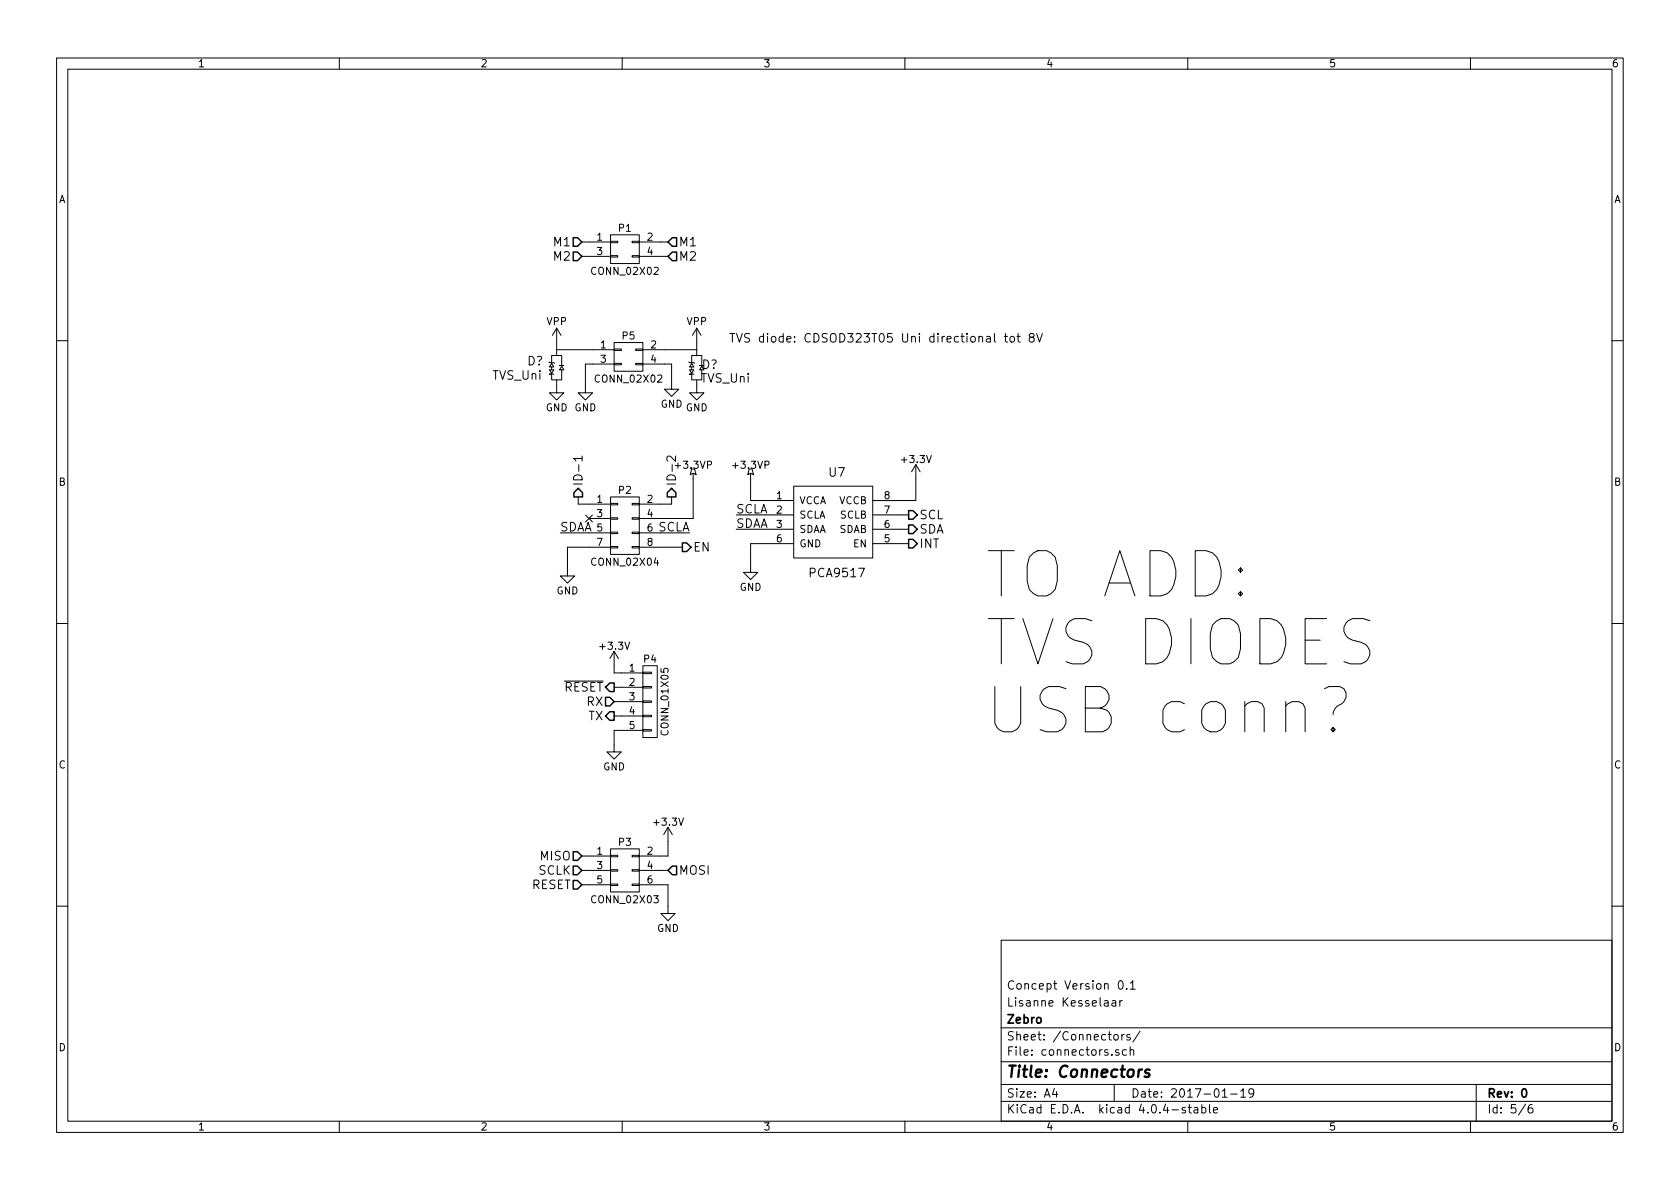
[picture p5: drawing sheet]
<svg xmlns="http://www.w3.org/2000/svg" width="297mm" height="210mm" viewBox="0 0 297 210" stroke-linecap="round" stroke-linejoin="round" font-family="sans-serif">
<g fill="none" stroke="#000" stroke-width=".18">
<path d="M10 10.3h277v189.9h-277zM12 12.2h273v186.1h-273zM60 10.3v1.9M110 10.3v1.9M160 10.3v1.9M210 10.3v1.9M260 10.3v1.9M98.4 58v4.9M98.4 58l-.7 1.3M98.4 58l.8 1.3M102.9 42.8h5M102.9 45.3h5"/>
<path d="M107.9 45.2h1.3v.3h-1.3zM107.9 42.7h1.3v.2h-1.3zM107.9 41.5h5.1v5.1h-5.1zM111.8 45.2h1.2v.3h-1.2zM111.8 42.7h1.2v.2h-1.2zM113 42.8h5.1M113 45.3h5.1M123.2 58v4.9M123.2 58l-.8 1.3M123.2 58l.8 1.3M175.8 59v1.3l.2 .2M177.6 59.5h.6"/>
<path d="M177.8 59v1.3l.4 .2M178.7 59.6l.4-.1 .3 .3v.4l-.3 .3-.4-.1-.1-.2v-.4zM179.8 59.5h.6M180 59v1.3l.4 .2M182.3 59.6l-.3-.3v-.2a.48 .48 0 0 1 .8 0l.1 .2-.2 .3-.7 .2v.5a.48 .48 0 0 0 .9-.1v-.3l-.4-.3M183.3 59l.5 1.5 .5-1.5M10 60.2h2M97 64l.2 .1h.7l.1 .2M97.2 65.4h.7l-.4 .6zM97.3 66.2h-.1h.7M97.5 64.1v-1.2h1.8v1.7M97.5 64.3l.4 .6h-.7z"/>
<path d="M97.5 64.9v.5M98.4 67.2v2.3h1.3l-1.3 1.2-1.2-1.2h1.2M98.4 61.8h10.2M99.1 64.6h-.2h.8M99.3 65.4v1.8h-1.8v-1M99.3 64.8l.4 .6h-.8zM108.6 64.3h1.3v.2h-1.3zM108.6 61.7h1.3v.3h-1.3zM108.6 60.6h5.1v5.1h-5.1zM108.6 64.4h-5.1v5.1h1.3l-1.3 1.2-1.3-1.2h1.3M112.4 64.3h1.3v.2h-1.3zM112.4 61.7h1.3v.3h-1.3z"/>
<path d="M113.7 64.4h5v4.4h1.3l-1.3 1.3-1.2-1.3h1.2M113.7 61.8h9.5M121.8 64l.1 .1h.8l.1 .2M121.9 65.4h.8l-.4 .6zM122 66.2h-.1h.8M122.3 64.1v-1.2h1.8v1.7M122.3 64.3l.4 .6h-.8zM122.3 64.9v.5M123.2 68.2v1.3h1.3l-1.3 1.2-1.3-1.2h1.3M124.1 65.4v1.8h-1.8v-1M285 60.2h2M99.1 94.2h8.8"/>
<path d="M102.2 87.9v1.2h5.7M102.9 81.1h-1.5l.4 .4M102.9 80.6v.9M103.5 91.1l1.2 1.2M104.1 91.7h3.8M104.7 91.1l-1.2 1.2M107.9 96.6h1.3v.3h-1.3zM107.9 94.1h1.3v.3h-1.3zM107.9 91.6h1.3v.2h-1.3zM107.9 89h1.3v.3h-1.3zM107.9 87.9h5.1v10.1h-5.1zM107.9 96.8h-7.6v5h1.3l-1.3 1.3-1.2-1.3h1.2"/>
<path d="M111.8 96.6h1.2v.3h-1.2zM111.8 94.1h1.2v.3h-1.2zM111.8 91.6h1.2v.2h-1.2zM111.8 89h1.2v.3h-1.2zM113 94.2h8.9M113 96.8h7.6M118.7 87.9v1.2h-5.7M119.4 80.6v1l-.8-.9-.3-.1-.2 .1-.2 .2v.4l.2 .2M122.3 82.9h.5l.3 1-.5-.2-.6 .2zM122.6 83.7v8h-9.6M130.2 91.1h10.1M130.2 93.6h10.1"/>
<path d="M132.5 82.9h.5l.2 1-.5-.2-.5 .2zM132.7 83.7v4.8M135.3 88.5h5M140.3 86h14v12.7h-14zM140.3 96.1h-7.6v5.1h1.3l-1.3 1.3-1.3-1.3h1.3M154.3 98.7h.1M154.3 91.1h6.4M154.3 93.6h6.4M154.3 96.1h6.4M161.9 82.2v6.3h-7.6M161.9 82.2l-.7 1.2M161.9 82.2l.8 1.2"/>
<path d="M10 110.3h2M108.6 115.2v3.8h5.1M108.6 115.2l-.8 1.3M108.6 115.2l.7 1.3M113.7 118.9h1.5v.2h-1.5zM113.7 117.7h2.5v12.7h-2.5zM285 110.3h2M99.8 120.4h6.9M108.6 124.1h5.1M108.6 126.6h5.1M108.6 121.5h5.1M113.7 129h1.5v.3h-1.5z"/>
<path d="M113.7 126.5h1.5v.2h-1.5zM113.7 123.9h1.5v.3h-1.5zM113.7 121.4h1.5v.3h-1.5zM113.7 129.2h-5.1v3.8h1.3l-1.3 1.2-1.3-1.2h1.3M234.2 121.8l.7-.4h2a1.67 1.67 0 0 1 1.2 1.4 1.67 1.67 0 0 1-.9 1.7 1.99 1.99 0 0 0-1.5 1.9M235.7 128.6l.4 .4-.4 .4-.4-.4 .4-.4v.8M102.9 151.4h5M102.9 153.9h5M102.9 156.5h5M107.9 156.3h1.3v.3h-1.3zM107.9 153.8h1.3v.2h-1.3zM107.9 151.3h1.3v.2h-1.3z"/>
<path d="M107.9 150.1h5.1v7.6h-5.1zM111.8 156.3h1.2v.3h-1.2zM111.8 153.8h1.2v.2h-1.2zM111.8 151.3h1.2v.2h-1.2zM113 156.5h5.1v5h1.3l-1.3 1.3-1.3-1.3h1.3M113 153.9h5.1M118.1 146.3v5.1h-5.1M118.1 146.3l-.8 1.3M118.1 146.3l.8 1.3M10 160.2h2M177 166.3h108v32h-108zM195.3 177h.6v.9"/>
<path d="M195.9 177.3l-.4 .1-.3 .2 .3 .3 .4-.1M196.6 177h.6l.1 .9M197.3 177.3l-.5 .1-.2 .2 .2 .3 .5-.1M197.9 173.6l.2-.2a.81 .81 0 0 1 .6 .6 .81 .81 0 0 1-.3 .8l-.2 .1a.79 .79 0 0 1-.3-1.3zM198 176.9v1M198.4 176.9l-.4 .3M199.2 174.8v.1M199.8 173.9l.5-.5v1.5M199.8 174.9h.9M285 160.2h2M60 198.3v1.9M110 198.3v1.9"/>
<path d="M160 198.3v1.9M177 194.8h108M177 191.8h108M177 187.8h108M177 181.8h108M186.4 192.5l-.3 1h.9M186.8 193v1M197 183.1l.2-.2 .4 .2 .1 .5-.1 .2-.4 .1-.2-.1zM197 191.8v3M197.8 185.7a.37 .37 0 0 0-.6 .1l.1 .2 .5 .2 .1 .1-.2 .3-.5-.1M198.3 182.9v1M198.8 182.9l-.5 .3"/>
<path d="M199.2 185.7l-.5-.1-.2 .3v.6l.2 .1 .5-.1M199.8 183a.37 .37 0 0 0-.6 .1l.1 .3 .5 .1 .1 .1-.3 .3-.4-.1M199.8 185.7l.2-.1 .4 .1 .1 .9M199.8 185.1v1.5M201.6 182.3l-1.3 2M209.6 195.9a.37 .37 0 0 0-.6 .1l.1 .3 .5 .1 .1 .1-.3 .3-.4-.1M210 198.3v1.9M210.1 195.8h.5M210.3 195.3v1.3l.3 .2M211.2 195.9h.5l.1 .9M211.8 196.2l-.5 .1-.2 .2 .2 .3 .5-.1M212.5 195.9l.4-.1 .3 .3-.1 .6h-.6"/>
<path d="M212.5 195.3v1.5M213.8 195.3v1.3l.2 .2M214.6 196.3l.7-.1-.1-.3-.4-.1-.2 .2v.7h.6M216.1 194h.9M217.6 193.5h1.1M219.4 193l.4-.5v1.5M219.4 194h.8M221.7 193.2l-.3 .3h-.3l-.3-.3v-.4l.2-.2 .4-.1 .2 .2a1.19 1.19 0 0 1-.2 1.2l-.4 .1M260 198.3v1.9M261 191.8v6.5M269.7 195.2l-1.2 2M270.9 195.3a.59 .59 0 0 0-.7 .7l.1 .7 .2 .1 .5-.1v-.5l-.1-.2-.4-.1-.3 .3"/>
</g>
<path d="M269.3 192.6l.1-.1a.81 .81 0 0 1 .6 .6 .81 .81 0 0 1-.3 .8l-.1 .1a.8 .8 0 0 1-.6-.6 .8 .8 0 0 1 .3-.8z" fill="none" stroke="#000" stroke-width=".3"/>
<path d="M203.3 189.2l-.5-.1-.3 .4 .2 .3 .5 .1 .1 .3-.2 .1-.2 .1-.5-.1" fill="none" stroke="#000" stroke-width=".41"/>
<g fill="none" stroke="#000" stroke-width=".25">
<path d="M101.3 42h.8l.8 .8-.8 .8h-.8zM101.3 44.6h.8l.8 .7-.8 .8h-.8zM118.1 42.8l.8-.8h.7v1.6h-.7zM118.9 44.6h.7v1.5h-.7l-.8-.8zM102.2 86.4l.8 .7v.8h-1.5v-.8zM118.7 86.4l.8 .7v.8h-1.5v-.8zM120.6 96h.8l.8 .8-.8 .7h-.8zM160.7 95.4h.7l.8 .7-.8 .8h-.7zM160.7 90.3h.7l.8 .8-.8 .7h-.7zM160.7 92.8h.7l.8 .8-.8 .8h-.7zM107.1 123.3h.7l.8 .8-.8 .7h-.7zM107.8 125.9h.8v1.5h-.8l-.7-.8z"/>
<path d="M107.8 120.8h.8v1.5h-.8l-.7-.8zM101.3 155.7h.8l.8 .8-.8 .7h-.8zM101.3 150.6h.8l.8 .8-.8 .7h-.8zM101.3 153.2h.8l.8 .7-.8 .8h-.8zM118.9 153.2h.7v1.5h-.7l-.8-.8z"/>
</g>
<g font-size="11.1">
<text x="174" y="105.8">TO ADD:</text>
<text x="174" y="117.8">TVS DIODES</text>
<text x="174" y="129.8">USB conn?</text>
</g>
<text font-size="2.8" x="178" y="190.5">Title: Connectors</text>
<g font-size="2.1">
<text x="98" y="43.6">M1</text>
<text x="98" y="46.1">M2</text>
<text x="120" y="43.6">M1</text>
<text x="120" y="46.1">M2</text>
<text x="93.2" y="64.6">D?</text>
<text x="124.1" y="65.2">D?</text>
<text x="128.9" y="60.6">TVS diode: CDSOD323T05 Uni directional tot 8V</text>
<text x="87.1" y="67.2">TVS_Uni</text>
<text x="123.9" y="67.7">TVS_Uni</text>
<text x="103" y="85.9" transform="rotate(-90 103 85.9)">ID-1</text>
<text x="119.5" y="85.9" transform="rotate(-90 119.5 85.9)">ID-2</text>
<text x="146.6" y="84.3">U7</text>
<text x="99.1" y="94">SDAA</text>
<text x="116.2" y="94">SCLA</text>
<text x="130.2" y="90.8">SCLA</text>
<text x="130.2" y="93.3">SDAA</text>
<text x="162.6" y="91.8">SCL</text>
<text x="162.6" y="94.4">SDA</text>
<text x="122.6" y="97.5">EN</text>
<text x="162.6" y="96.9">INT</text>
<text x="143.4" y="102.1">PCA9517</text>
<text x="99.6" y="122.3">RESET</text>
<text x="103.7" y="124.8">RX</text>
<text x="103.9" y="127.4">TX</text>
<text x="95.2" y="154.7">SCLK</text>
<text x="95.5" y="152.1">MISO</text>
<text x="120" y="154.7">MOSI</text>
<text x="93.9" y="157.2">RESET</text>
<text x="178" y="178">Lisanne Kesselaar</text>
<text x="178" y="175">Concept Version 0.1</text>
<text x="178" y="184">Sheet: /Connectors/</text>
<text x="178" y="181">Zebro</text>
<text x="178" y="186.7">File: connectors.sch</text>
<text x="178" y="196.9">KiCad E.D.A. kicad 4.0.4-stable</text>
<text x="178" y="194.1">Size: A4</text>
<text x="200" y="194.1">Date: 2017-01-19</text>
<text x="263" y="194.1">Rev: 0</text>
<text x="263" y="196.9">Id: 5/6</text>
</g>
<g font-size="1.8">
<text x="35" y="11.9">1</text>
<text x="85" y="11.9">2</text>
<text x="135" y="11.9">3</text>
<text x="185" y="11.9">4</text>
<text x="235" y="11.9">5</text>
<text x="285" y="11.9">6</text>
<text x="10.4" y="35.9">A</text>
<text x="285.4" y="35.9">A</text>
<text x="109.4" y="41">P1</text>
<text x="105.6" y="42.5">1</text>
<text x="105.6" y="45.1">3</text>
<text x="114.5" y="42.5">2</text>
<text x="114.5" y="45.1">4</text>
<text x="104.9" y="48.6">CONN_02X02</text>
<text x="96.7" y="57.5">VPP</text>
<text x="121.4" y="57.5">VPP</text>
<text x="106.2" y="61.6">1</text>
<text x="106.2" y="64.1">3</text>
<text x="110.1" y="60">P5</text>
<text x="115.1" y="61.6">2</text>
<text x="115.1" y="64.1">4</text>
<text x="105.5" y="67.6">CONN_02X02</text>
<text x="96.5" y="72.7">GND GND</text>
<text x="116.8" y="72.1">GND</text>
<text x="121.2" y="72.7">GND</text>
<text x="119.6" y="82.9">+3.3VP</text>
<text x="129.8" y="82.9">+3.3VP</text>
<text x="159.6" y="81.9">+3.3V</text>
<text x="10.4" y="85.9">B</text>
<text x="105.6" y="88.9">1</text>
<text x="109.4" y="87.3">P2</text>
<text x="114.5" y="88.9">2</text>
<text x="137.3" y="88.3">1</text>
<text x="141.4" y="89.1">VCCA</text>
<text x="148.3" y="89.1">VCCB</text>
<text x="156.4" y="88.3">8</text>
<text x="285.4" y="85.9">B</text>
<text x="105.6" y="91.4">3</text>
<text x="105.6" y="94">5</text>
<text x="114.5" y="91.4">4</text>
<text x="114.5" y="94">6</text>
<text x="137.3" y="90.8">2</text>
<text x="137.3" y="93.3">3</text>
<text x="137.3" y="95.9">6</text>
<text x="141.4" y="91.7">SCLA</text>
<text x="141.4" y="94.2">SDAA</text>
<text x="148.3" y="94.2">SDAB</text>
<text x="148.5" y="91.7">SCLB</text>
<text x="156.4" y="95.9">5</text>
<text x="156.4" y="93.3">6</text>
<text x="156.4" y="90.8">7</text>
<text x="104.9" y="100">CONN_02X04</text>
<text x="105.6" y="96.5">7</text>
<text x="114.5" y="96.5">8</text>
<text x="141.4" y="96.8">GND</text>
<text x="150.8" y="96.8">EN</text>
<text x="98.4" y="105.1">GND</text>
<text x="130.8" y="104.5">GND</text>
<text x="106.2" y="114.9">+3.3V</text>
<text x="111.3" y="118.7">1</text>
<text x="113.9" y="117.2">P4</text>
<text x="111.3" y="121.3">2</text>
<text x="111.3" y="123.8">3</text>
<text x="111.3" y="126.4">4</text>
<text x="111.3" y="128.9">5</text>
<text x="118.2" y="129.7" transform="rotate(-90 118.2 129.7)">CONN_01X05</text>
<text x="10.4" y="135.9">C</text>
<text x="106.6" y="136.2">GND</text>
<text x="285.4" y="135.9">C</text>
<text x="109.4" y="149.5">P3</text>
<text x="115.8" y="146">+3.3V</text>
<text x="105.6" y="151.1">1</text>
<text x="105.6" y="153.7">3</text>
<text x="114.5" y="151.1">2</text>
<text x="114.5" y="153.7">4</text>
<text x="104.9" y="159.7">CONN_02X03</text>
<text x="105.6" y="156.2">5</text>
<text x="114.5" y="156.2">6</text>
<text x="116.2" y="164.8">GND</text>
<text x="10.4" y="185.9">D</text>
<text x="285.4" y="185.9">D</text>
<text x="35" y="199.9">1</text>
<text x="85" y="199.9">2</text>
<text x="135" y="199.9">3</text>
<text x="185" y="199.9">4</text>
<text x="235" y="199.9">5</text>
<text x="285" y="199.9">6</text>
</g>
</svg>
